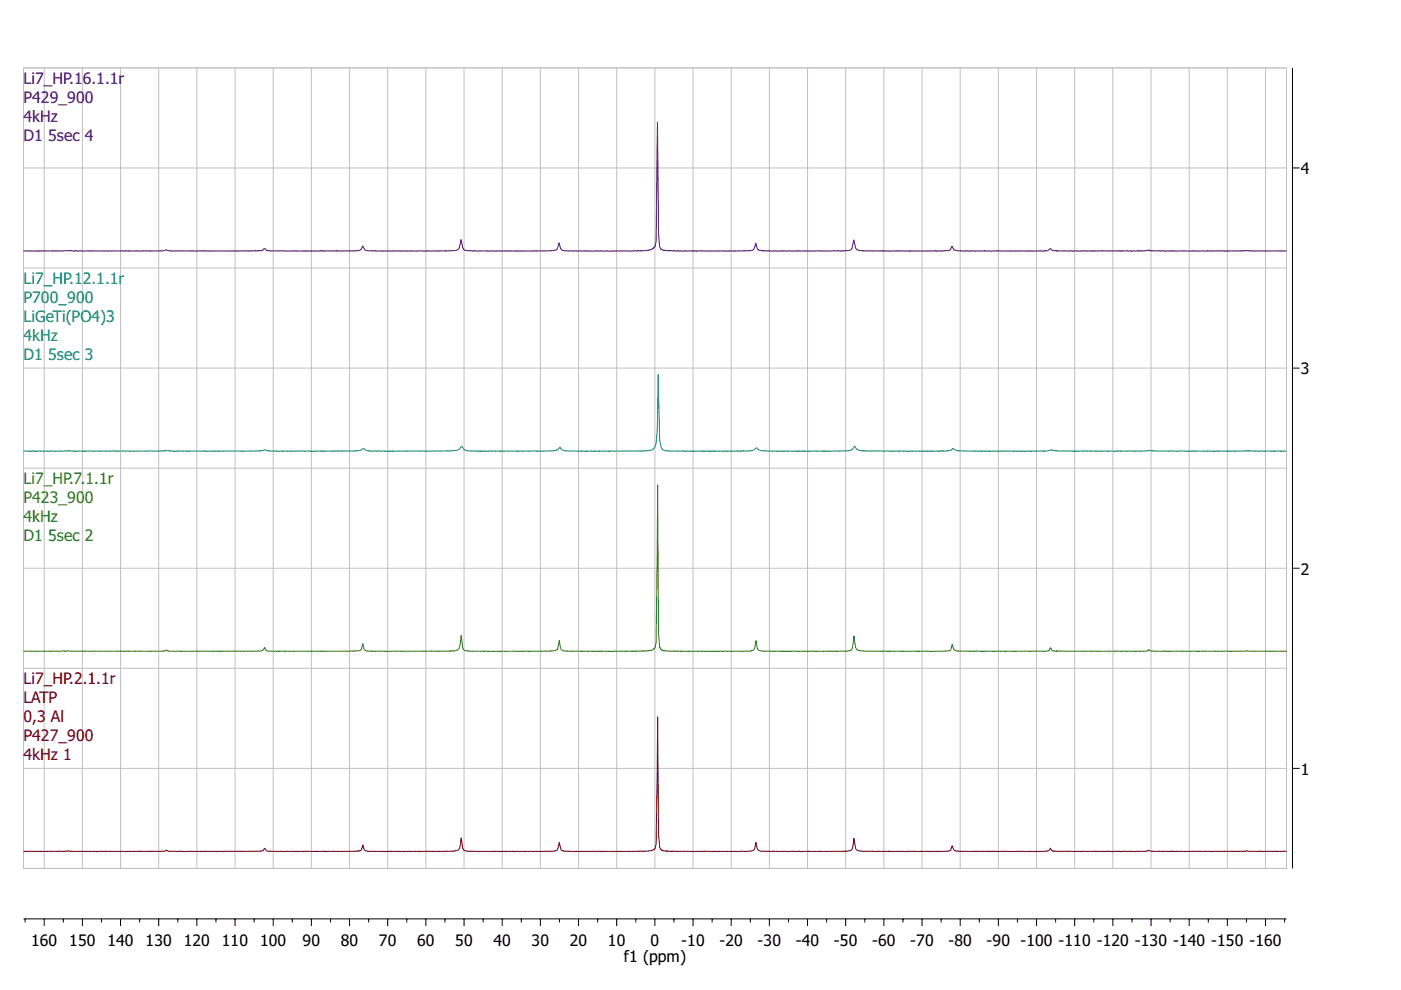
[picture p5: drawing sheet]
<svg xmlns="http://www.w3.org/2000/svg" width="297mm" height="210mm" viewBox="0 0 297 210" stroke-linecap="round" stroke-linejoin="round" font-family="sans-serif">
<g fill="none" stroke="#000" stroke-width=".21">
<path d="M274 14.4v169.7M274 35.6h1.5M274 78h1.5M274 120.5h1.5M274 162.9h1.5M5 194.8h267.8M5.3 194.8v.8M9.4 194.8v1.5M13.4 194.8v.8M17.5 194.8v1.5M21.5 194.8v.8M25.6 194.8v1.5"/>
<path d="M29.6 194.8v.8M33.7 194.8v1.5M37.7 194.8v.8M41.7 194.8v1.5M45.8 194.8v.8M49.8 194.8v1.5M53.9 194.8v.8M57.9 194.8v1.5M62 194.8v.8M66 194.8v1.5M70.1 194.8v.8M74.1 194.8v1.5"/>
<path d="M78.2 194.8v.8M82.2 194.8v1.5M86.2 194.8v.8M90.3 194.8v1.5M94.3 194.8v.8M98.4 194.8v1.5M102.4 194.8v.8M106.5 194.8v1.5M110.5 194.8v.8M114.6 194.8v1.5M118.6 194.8v.8M122.7 194.8v1.5"/>
<path d="M126.7 194.8v.8M130.8 194.8v1.5M134.8 194.8v.8M138.8 194.8v1.5M142.9 194.8v.8M146.9 194.8v1.5M151 194.8v.8M155 194.8v1.5M159.1 194.8v.8M163.1 194.8v1.5M167.2 194.8v.8M171.2 194.8v1.5"/>
<path d="M175.3 194.8v.8M179.3 194.8v1.5M183.4 194.8v.8M187.4 194.8v1.5M191.4 194.8v.8M195.5 194.8v1.5M199.5 194.8v.8M203.6 194.8v1.5M207.6 194.8v.8M211.7 194.8v1.5M215.7 194.8v.8M219.8 194.8v1.5"/>
<path d="M223.8 194.8v.8M227.9 194.8v1.5M231.9 194.8v.8M235.9 194.8v1.5M240 194.8v.8M244 194.8v1.5M248.1 194.8v.8M252.1 194.8v1.5M256.2 194.8v.8M260.2 194.8v1.5M264.3 194.8v.8M268.3 194.8v1.5"/>
<path d="M272.4 194.8v.8"/>
</g>
<g fill="none" stroke="#c0c0c0" stroke-width=".21">
<path d="M5 14.4h267.8v169.7h-267.8zM9.4 14.4v169.7M17.5 14.4v169.7M25.6 14.4v169.7M33.7 14.4v169.7M41.7 14.4v169.7M49.8 14.4v169.7M57.9 14.4v169.7M66 14.4v169.7M74.1 14.4v169.7M82.2 14.4v169.7M90.3 14.4v169.7"/>
<path d="M98.4 14.4v169.7M106.5 14.4v169.7M114.6 14.4v169.7M122.7 14.4v169.7M130.8 14.4v169.7M138.8 14.4v169.7M146.9 14.4v169.7M155 14.4v169.7M163.1 14.4v169.7M171.2 14.4v169.7M179.3 14.4v169.7M187.4 14.4v169.7"/>
<path d="M195.5 14.4v169.7M203.6 14.4v169.7M211.7 14.4v169.7M219.8 14.4v169.7M227.9 14.4v169.7M235.9 14.4v169.7M244 14.4v169.7M252.1 14.4v169.7M260.2 14.4v169.7M268.3 14.4v169.7M5 35.6h267.8M5 56.8h267.8"/>
<path d="M5 78h267.8M5 99.3h267.8M5 120.5h267.8M5 141.7h267.8M5 162.9h267.8"/>
</g>
<path d="M272.8 53.2h-24l-.3 .1-.1-.1-1.5 .1-1.2-.2a3.4 3.4 0 0 1-2.1-.1l-1.4 .2h-1.7l-.6 .1-1-.2-.1 .2-9.4-.1-.9 .1-.9-.1-.1 .1-.5-.1-2.8 .1-1-.2-.5-.4a1.84 1.84 0 0 1-1.8 .5l-2 .1-.8-.1-.5 .1-7-.2-.2 .2-1.5-.2-3.4 .2-2.5-.2a.98 .98 0 0 1-1.1-.9l-.6 .9-2 .2-1-.2-1.5 .2-13.9-.1-1.2-.2-.3-.4-.4-1.8-.4 1.8-.2 .4-.8 .2h-17.9l-.9-.2-.3-.4-.3-1.1-.5 1.4a3.1 3.1 0 0 1-1.9 .2l-1.9 .2h-12.2l-2.1-.2-.4 .1-1.1-.4-.3-.5-.2-3.1-.2-23.3-.3 25.4-.2 1.1-.1-.1-.2 .3a3.8 3.8 0 0 1-2.7 .5l-2.2 .2-13.8-.1-.9-.3-.5-1.4-.3 1.2-.2 .3-.7 .1-4.1 .2-13.8-.1-1.1-.3-.2-.4-.4-1.7-.4 2-.5 .3-1.7 .1h-17l-.7-.2-.5-.9-.5 .9-.3 .2h-.9h-17.9a1.34 1.34 0 0 1-1.3-.5l-.5 .4-1.9 .1h-17l-1-.1-.3-.1-1 .2h-1.8l-9.2-.1-.3 .2-3.9-.1-1.5 .1-1.7-.2-.2 .2-1.3-.2-1.1 .1h-8.3" fill="none" stroke="#400080" stroke-width=".21"/>
<path d="M5 95.6l8.4 .1 1.4-.2 1.3 .2h16.3h2.2l.7-.2 1.8 .2 1.1-.1 1.9 .1 .3-.1 2.9 .1 .3-.1 7.9 .1 4.2-.1a1.19 1.19 0 0 1 1.4 .1h17.6l1.7-.2 .7-.4 .4 .3 .8 .3 16.3-.1 .5 .1 1.7-.2a1.47 1.47 0 0 0 1.1-.9 1.86 1.86 0 0 0 2 1l14 .1 .1-.1h2.2a3.4 3.4 0 0 0 2.3-.5l.2-.3 .7 .7 2.3 .2h14.3l1.7-.2a1.19 1.19 0 0 0 1.1-.7l.3-.9 .2-2.8 .3-11.7 .3 13.9 .3 1.5 .2 .5 .8 .3 1.9 .1 15.1-.1a2.67 2.67 0 0 0 2.3-.7 1.16 1.16 0 0 0 1.1 .7l3.5 .1 14.2-.1 1.2-.2 .7-.8 .5 .7a3.1 3.1 0 0 0 2.2 .3l10.2 .1 5.4-.1 .5 .1a3.1 3.1 0 0 0 2.1-.6 2.73 2.73 0 0 0 2.1 .5l3.1 .1 .6-.1 .1 .1 .7-.1h13a2.8 2.8 0 0 1 2.1 0l15.1 .1 .3-.1 .9 .1 3.8-.2 .1 .1 4.1 .1 .5-.1 7.4 .1 7.5-.1 .3 .1 1.1-.2 2.8 .2 .5-.1 1.9 .1 .4-.1 2.3 .1" fill="none" stroke="#008080" stroke-width=".21"/>
<path d="M272.8 138.1h-6.9l-1.5-.1-.7 .1-13.2-.1-3.2 .1-.4-.1-.2 .1-2.7-.1-.4-.3-.4 .4-1.4-.1-.2 .1-6.5-.1-1.9 .1h-9.1l-.1-.1v.1l-.8-.1-.5-.7-.4 .7-1.1 .1-7.6-.1-.3 .1-.5-.1-4.2 .1-2.3-.1-1.8 .1h-1.5l-.7-.3-.4-1.2-.4 1.2-1.1 .3h-17.2l-1.5-.3-.3-.5-.4-2.5-.4 2.8a1.09 1.09 0 0 1-1 .5l-3.2-.1-.5 .2-.6-.2h-13.9l-.6-.2-.3-.4-.2-1.6-.3 1.6-.4 .6-.7 .1h-14.4l-1.1-.1-.9 .1-1.5-.1v-.1l-.2 .1-.7-.3-.2-.3-.3-3.4-.2-31.2-.3 33.4-.2 1.2-.3 .3a3.3 3.3 0 0 1-2.1 .3h-1.6l-.3 .1-.4-.1-1.5 .1-.2-.1-.1 .1-4.8-.1-.1 .2-.1-.2-.4 .2-.7-.2-6.3 .1-.6-.1-.4-.3-.4-1.9-.4 1.9-.7 .3-5.2 .1-1.1-.1-11.7 .1-1.1-.3-.3-.4-.3-2.7-.2 2-.3 .9a2.58 2.58 0 0 1-2 .4l-16.9 .1a1.29 1.29 0 0 1-1.2-.5l-.3-1.1-.2 1.1-.3 .3-1.6 .2h-8.7l-.8-.1-4 .1-1.8-.1-1.2 .1-1.8-.1-.4-.7-.5 .7-.9 .1h-17.4h-1.7l-.3-.3-.4 .2-2 .1h-17.9a1.1 1.1 0 0 0-1.1 0l-.3-.1-8.6 .1" fill="none" stroke="#408000" stroke-width=".21"/>
<path d="M5 180.5l8.5 .1 .9-.2 .6 .1 2.7 .1 12.4-.2 1.7 .2 .6-.1 .1 .1 2.3-.1 .5-.3a1.05 1.05 0 0 0 1.1 .3h18.8l.5-.1 .4-.6a1.38 1.38 0 0 0 1.5 .7l15.1 .1 2.8-.1 .3-.1 .1 .1 .5-.1 .3-.3 .2-1 .3 .9 .2 .4 1.3 .2 17.4-.1 1.2-.4 .3-.7 .2-1.8 .3 2.2 .2 .5 .8 .2h17a3.2 3.2 0 0 0 2.1-.4l.4-1.6 .4 1.7 .9 .3h16.6l1.6-.1 .8-.5 .2-.9 .3-27 .2 24.4 .3 3.3 .2 .5 1.6 .3 .5-.1 1.4 .2 15.4-.1 .7-.2 .3-.3 .3-1.4 .2 1.3 .3 .4 .7 .2 5.9 .1 2-.1 .6 .1 1.7-.2 1.1 .2 5.9-.2a2.63 2.63 0 0 0 1.9-.3l.4-2.4 .4 2.2a1.72 1.72 0 0 0 1.6 .6h17.6l.9-.2 .4-1 .2 .6 .3 .5 1.6 .1 16.9 .1 1.2-.1 .6-.7 .5 .7h.8h8.8l1.1 .1 1.1-.1 1 .1 .1-.2 1.5 .2 .6-.1 2.4 .1 .4-.1h2.1a.69 .69 0 0 1 1 0h4.2v.1l.4-.1 2.4 .1 10.3-.1 1.1 .1 .1-.1h1.1l.7-.1 2.1 .2 6.3-.1" fill="none" stroke="#800000" stroke-width=".21"/>
<g font-size="4" fill="#400080">
<text x="5" y="17.8">Li7_HP.1</text>
<text x="17.6" y="17.8">6.1.1r</text>
<text x="5" y="21.8">P42</text>
<text x="10.5" y="21.8">9_90</text>
<text x="18" y="21.8">0</text>
<text x="5" y="25.8">4kHz</text>
<text x="5" y="29.9">D1</text>
<text x="10.2" y="29.9">5sec</text>
<text x="18" y="29.9">4</text>
</g>
<g font-size="4">
<text x="275.8" y="37">4</text>
<text x="275.8" y="79.4">3</text>
<text x="275.8" y="121.8">2</text>
<text x="275.8" y="164.3">1</text>
<text x="6.6" y="200.6">160</text>
<text x="14.7" y="200.6">150</text>
<text x="22.8" y="200.6">140</text>
<text x="30.9" y="200.6">130</text>
<text x="39" y="200.6">120</text>
<text x="47" y="200.6">110</text>
<text x="55.1" y="200.6">100</text>
<text x="64.2" y="200.6">90</text>
<text x="72.3" y="200.6">80</text>
<text x="80.3" y="200.6">70</text>
<text x="88.4" y="200.6">60</text>
<text x="96.5" y="200.6">50</text>
<text x="104.6" y="200.6">40</text>
<text x="112.7" y="200.6">30</text>
<text x="120.8" y="200.6">20</text>
<text x="128.9" y="200.6">10</text>
<text x="132.3" y="204">f1 (ppm)</text>
<text x="137.9" y="200.6">0</text>
<text x="144.4" y="200.6">-10</text>
<text x="152.5" y="200.6">-20</text>
<text x="160.6" y="200.6">-30</text>
<text x="168.7" y="200.6">-40</text>
<text x="176.8" y="200.6">-50</text>
<text x="184.9" y="200.6">-60</text>
<text x="193" y="200.6">-70</text>
<text x="201.1" y="200.6">-80</text>
<text x="209.2" y="200.6">-90 -100 -110 -120 -130 -140 -150 -160</text>
</g>
<g font-size="4" fill="#008080">
<text x="5" y="60.2">Li7_HP.1</text>
<text x="5" y="64.2">P70</text>
<text x="10.5" y="64.2">0_90</text>
<text x="17.6" y="60.2">2.1.1r</text>
<text x="18" y="64.2">0</text>
<text x="5" y="68.3">LiG</text>
<text x="9.7" y="68.3">eTi(PO4)3</text>
<text x="5" y="72.3">4kHz</text>
<text x="5" y="76.4">D1</text>
<text x="10.2" y="76.4">5sec</text>
<text x="18" y="76.4">3</text>
</g>
<g font-size="4" fill="#408000">
<text x="5" y="102.6">Li7_HP.7.</text>
<text x="5" y="106.7">P42</text>
<text x="10.5" y="106.7">3_90</text>
<text x="18" y="106.7">0</text>
<text x="18.1" y="102.6">1.1r</text>
<text x="5" y="110.7">4kHz</text>
<text x="5" y="114.7">D1</text>
<text x="10.2" y="114.7">5sec</text>
<text x="18" y="114.7">2</text>
</g>
<g font-size="4" fill="#800000">
<text x="5" y="145.1">Li7_HP.2</text>
<text x="5" y="149.1">LAT</text>
<text x="10.3" y="149.1">P</text>
<text x="17.6" y="145.1">.</text>
<text x="18.6" y="145.1">1.1r</text>
<text x="5" y="153.1">0,3</text>
<text x="10.8" y="153.1">Al</text>
<text x="5" y="157.2">P42</text>
<text x="5" y="161.2">4kHz 1</text>
<text x="10.5" y="157.2">7_90</text>
<text x="18" y="157.2">0</text>
</g>
</svg>
